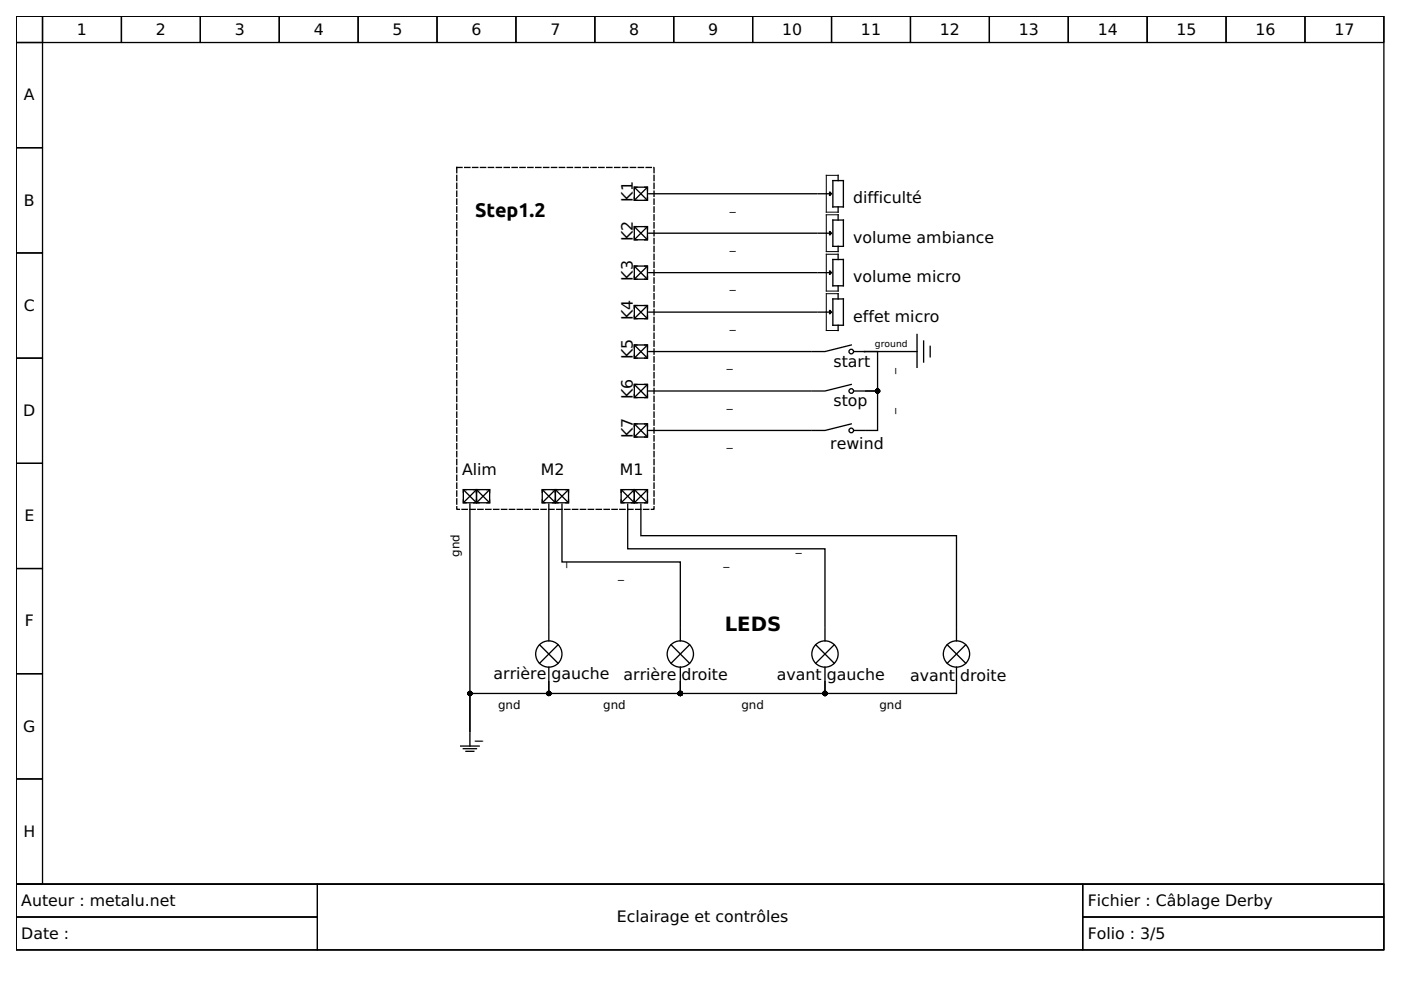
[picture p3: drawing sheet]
<svg xmlns="http://www.w3.org/2000/svg" width="297mm" height="210mm" viewBox="0 0 297 210" stroke-linecap="round" stroke-linejoin="round" font-family="sans-serif">
<g fill="none" stroke="#000" stroke-width=".28">
<path d="M3.4 3.4h290v184.1h-290zM3.4 3.4h5.6v5.6h-5.6zM3.4 9h5.6v22.3h-5.6zM9 3.4h16.7v5.6h-16.7zM25.7 3.4h16.8v5.6h-16.8zM42.5 3.4h16.7v5.6h-16.7zM59.2 3.4h16.7v5.6h-16.7zM75.9 3.4h16.8v5.6h-16.8zM92.7 3.4h16.7v5.6h-16.7zM109.4 3.4h16.7v5.6h-16.7zM126.1 3.4h16.7v5.6h-16.7zM142.8 3.4h16.8v5.6h-16.8z"/>
<path d="M159.6 3.4h16.7v5.6h-16.7zM176.3 3.4h16.7v5.6h-16.7zM193 3.4h16.8v5.6h-16.8zM209.8 3.4h16.7v5.6h-16.7zM226.5 3.4h16.7v5.6h-16.7zM243.2 3.4h16.8v5.6h-16.8zM260 3.4h16.7v5.6h-16.7zM276.7 3.4h16.7v5.6h-16.7zM3.4 31.3h5.6v22.3h-5.6zM134.5 39.7h2.8v2.8h-2.8zM134.6 39.8l2.6 2.6M135.1 39.7h-.6v.6"/>
<path d="M136.7 39.7h.6v.6M137.2 39.8l-2.6 2.6M176.6 38.3h2.2v5.6h-2.2zM177.7 37.2v1.1M3.4 53.6h5.6v22.3h-5.6zM134.5 48.1h2.8v2.7h-2.8zM134.5 56.4h2.8v2.8h-2.8zM134.5 50.2v.6h.6M134.5 41.9v.6h.6M134.5 58.6v.6h.6M134.6 48.1l2.6 2.6M134.6 56.5l2.6 2.6"/>
<path d="M135.1 48.1h-.6v.5M135.1 56.4h-.6v.6M136.7 48.1h.6v.5M136.7 56.4h.6v.6M137.2 48.1l-2.6 2.6M137.2 56.5l-2.6 2.6M137.3 50.2v.6h-.6M137.3 41.9v.6h-.6M137.3 58.6v.6h-.6M137.6 41.1h35.6M137.6 49.4h35.6M137.6 57.8h35.6"/>
<path d="M173.5 41.1h2.4M173.5 49.4h2.4M173.5 57.8h2.4M176.6 46.7h2.2v5.5h-2.2zM176.6 55h2.2v5.6h-2.2zM177.7 43.9v1.1M177.7 45.5v1.2M177.7 52.2v1.1M177.7 53.9v1.1M3.4 75.9h5.6v22.3h-5.6zM134.5 64.8h2.8v2.8h-2.8zM134.5 73.1h2.8v2.8h-2.8z"/>
<path d="M134.5 67v.6h.6M134.5 75.3v.6h.6M134.6 64.9l2.6 2.6M134.6 73.2l2.6 2.6M135.1 64.8h-.6v.6M135.1 73.1h-.6v.6M136.7 64.8h.6v.6M136.7 73.1h.6v.6M137.2 64.9l-2.6 2.6M137.2 73.2l-2.6 2.6M137.3 67v.6h-.6M137.3 75.3v.6h-.6"/>
<path d="M137.6 66.2h35.6M137.6 74.5h34.2M173.5 66.2h2.4M176.6 63.4h2.2v5.6h-2.2zM177.7 60.6v1.1M177.7 62.3v1.1M177.7 69v1.1M180.5 73.1l-5.6 1.4h-2.8M181.2 74.5h13.2M183.3 74.5h2.8v8.4h-2.5h2.5v8.4h-2.5M194.4 70.9v7M195.8 72.3v4.5"/>
<path d="M197.2 73.4v2.3M3.4 98.2h5.6v22.3h-5.6zM134.5 89.9h2.8v2.8h-2.8zM134.5 81.5h2.8v2.8h-2.8zM134.5 92.1v.6h.6M134.5 83.7v.6h.6M134.6 90l2.6 2.6M134.6 81.6l2.6 2.6M135.1 89.9h-.6v.6M135.1 81.5h-.6v.6M136.7 89.9h.6v.6M136.7 81.5h.6v.6"/>
<path d="M137.2 90l-2.6 2.6M137.2 81.6l-2.6 2.6M137.3 92.1v.6h-.6M137.3 83.7v.6h-.6M137.6 82.9h34.2M137.6 91.3h34.2M180.5 81.5l-5.6 1.4h-2.8M180.5 89.9l-5.6 1.4h-2.8M181.2 82.9h2.1M181.2 91.3h2.1M98.2 103.8h2.8v2.8h-2.8zM98.2 106v.6h.6"/>
<path d="M98.3 103.9l2.6 2.6M98.8 103.8h-.6v.6M99.6 106.9v48.2v-8.1h16.8v-2.5v2.5h27.8v-2.5v2.5h30.7v-2.5v2.5h27.9v-2.5M100.4 103.8h.6v.6v-.6h.6M100.4 106.6h.6v-.6v.6h.6M100.9 103.9l-2.6 2.6M101 103.8h2.8v2.8h-2.8zM101.1 103.9l2.6 2.6M103.2 103.8h.6v.6M103.7 103.9l-2.6 2.6M103.8 106v.6h-.6M115 103.8h2.8v2.8h-2.8z"/>
<path d="M115 106v.6h.6M115.1 103.9l2.6 2.6M115.6 103.8h-.6v.6M116.4 106.9v25.9M117.2 103.8h.6v.6v-.6h.5M117.2 106.6h.6v-.6v.6h.5M117.7 103.9l-2.6 2.6M117.8 103.8h2.7v2.8h-2.7zM117.9 103.9l2.5 2.6M119.1 106.9v12.2h25.1v13.7M120 103.8h.5v.6M120.4 103.9l-2.5 2.6"/>
<path d="M120.5 106v.6h-.5M131.7 103.8h2.8v2.8h-2.8zM131.7 106v.6h.6M131.8 103.9l2.6 2.6M132.3 103.8h-.6v.6M133.1 106.9v9.5h41.8v16.4M133.9 103.8h.6v.6v-.6h.6M133.9 106.6h.6v-.6v.6h.6M134.4 103.9l-2.6 2.6M134.5 103.8h2.8v2.8h-2.8zM134.6 103.9l2.6 2.6M135.9 106.9v6.7h66.9v19.2"/>
<path d="M136.7 103.8h.6v.6M137.2 103.9l-2.6 2.6M137.3 106v.6h-.6M3.4 120.5h5.6v22.3h-5.6zM114.4 136.7l3.9 3.9M116.4 133.1v2.8M118.3 136.7l-3.9 3.9M142.3 136.7l3.9 3.9M144.2 133.1v2.8M146.2 136.7l-3.9 3.9M173 136.7l3.9 3.9M174.9 133.1v2.8"/>
<path d="M176.9 136.7l-3.9 3.9M200.8 136.7l4 3.9M202.8 133.1v2.8M204.8 136.7l-4 3.9M3.4 142.8h5.6v22.4h-5.6zM97.7 158.2h3.9M98.2 158.7h2.8M98.8 159.3h1.7M99.6 155.4v2.8M116.4 141.5v2.7M144.2 141.5v2.7M174.9 141.5v2.7"/>
<path d="M202.8 141.5v2.7M3.4 165.2h5.6v22.3h-5.6zM3.4 187.5h290v13.9h-290z"/>
<circle cx="180.5" cy="74.5" r=".49"/>
<circle cx="180.5" cy="82.9" r=".49"/>
<circle cx="180.5" cy="91.3" r=".49"/>
<circle cx="116.4" cy="138.7" r="2.79"/>
<circle cx="144.2" cy="138.7" r="2.79"/>
<circle cx="174.9" cy="138.7" r="2.79"/>
<circle cx="202.8" cy="138.7" r="2.79"/>
</g>
<path d="M177.7 37.2h-2.5v7.8h2.5M177.7 45.5h-2.5v7.8h2.5M177.7 53.9h-2.5v7.8h2.5M177.7 62.3h-2.5v7.8h2.5M3.4 187.5h63.9v6.9h-63.9zM3.4 194.4h63.9v7h-63.9zM67.3 187.5h162.3v13.9h-162.3zM229.6 187.5h63.8v6.9h-63.8zM229.6 194.4h63.8v7h-63.8z" fill="none" stroke="#000" stroke-width=".21"/>
<path d="M96.8 35.5h41.9v72.5h-41.9z" fill="none" stroke="#000" stroke-width=".28" stroke-dasharray="1.1 .6"/>
<g fill="#000" stroke="#000" stroke-width=".28">
<path d="M175.9 40.7l.4 .4-.4 .4z" fill-rule="evenodd"/>
<path d="M175.9 49l.4 .4-.4 .5z" fill-rule="evenodd"/>
<path d="M175.9 57.4l.4 .4-.4 .4z" fill-rule="evenodd"/>
<path d="M175.9 65.8l.4 .4-.4 .4z" fill-rule="evenodd"/>
<circle cx="186.1" cy="82.9" r=".42"/>
<circle cx="99.6" cy="147" r=".42"/>
<circle cx="116.4" cy="147" r=".42"/>
<circle cx="144.2" cy="147" r=".42"/>
<circle cx="174.9" cy="147" r=".42"/>
</g>
<g font-size="4.2">
<text x="100.7" y="46.1">Step1.2</text>
<text x="153.7" y="133.7">LEDS</text>
</g>
<g font-size="3.3">
<text x="16.3" y="7.3">1</text>
<text x="33" y="7.3">2</text>
<text x="49.8" y="7.3">3</text>
<text x="66.5" y="7.3">4</text>
<text x="83.2" y="7.3">5</text>
<text x="100" y="7.3">6</text>
<text x="116.7" y="7.3">7</text>
<text x="133.4" y="7.3">8</text>
<text x="150.1" y="7.3">9</text>
<text x="165.8" y="7.3">10</text>
<text x="182.5" y="7.3">11</text>
<text x="199.3" y="7.3">12</text>
<text x="216" y="7.3">13</text>
<text x="232.7" y="7.3">14</text>
<text x="249.5" y="7.3">15</text>
<text x="266.2" y="7.3">16</text>
<text x="282.9" y="7.3">17</text>
<text x="5.1" y="21.3">A</text>
<text x="5.1" y="43.6">B</text>
<text x="134.2" y="42.8" transform="rotate(-90 134.2 42.8)">K1</text>
<text x="180.9" y="43.1">difficulté</text>
<text x="134.2" y="51.1" transform="rotate(-90 134.2 51.1)">K2</text>
<text x="180.9" y="51.5">volume ambiance</text>
<text x="134.2" y="59.5" transform="rotate(-90 134.2 59.5)">K3</text>
<text x="180.9" y="59.9">volume micro</text>
<text x="5.1" y="65.9">C</text>
<text x="134.2" y="67.8" transform="rotate(-90 134.2 67.8)">K4</text>
<text x="180.9" y="68.2">effet micro</text>
<text x="134.2" y="76.2" transform="rotate(-90 134.2 76.2)">K5</text>
<text x="176.7" y="77.7">start</text>
<text x="4.9" y="88.2">D</text>
<text x="134.2" y="84.6" transform="rotate(-90 134.2 84.6)">K6</text>
<text x="176.7" y="86.1">stop</text>
<text x="134.2" y="92.9" transform="rotate(-90 134.2 92.9)">K7</text>
<text x="176" y="95.2">rewind</text>
<text x="98" y="100.7">Alim</text>
<text x="114.7" y="100.7">M2</text>
<text x="131.4" y="100.7">M1</text>
<text x="5.2" y="110.5">E</text>
<text x="5.3" y="132.8">F</text>
<text x="104.7" y="143.9">arrière</text>
<text x="116.9" y="143.9">gauche</text>
<text x="132.2" y="144.1">arrière</text>
<text x="144.5" y="144.1">droite</text>
<text x="164.7" y="144.1">avant</text>
<text x="175.3" y="144.1">gauche</text>
<text x="193" y="144.5">avant droite</text>
<text x="4.9" y="155.1">G</text>
<text x="100.7" y="156.5">_</text>
<text x="5" y="177.4">H</text>
<text x="4.5" y="192.1">Auteur : metalu.net</text>
<text x="130.8" y="195.5">Eclairage et contrôles</text>
<text x="230.6" y="192.1">Fichier : Câblage Derby</text>
<text x="4.5" y="199">Date :</text>
<text x="230.6" y="199">Folio : 3/5</text>
</g>
<g font-size="2.5">
<text x="154.8" y="44.4">_</text>
<text x="154.8" y="52.8">_</text>
<text x="154.8" y="61.2">_</text>
<text x="154.8" y="69.5">_</text>
<text x="154.1" y="77.9">_</text>
<text x="189.4" y="79.3" transform="rotate(-90 189.4 79.3)">_</text>
<text x="154.1" y="86.2">_</text>
<text x="189.4" y="87.7" transform="rotate(-90 189.4 87.7)">_</text>
<text x="154.1" y="94.6">_</text>
<text x="97.4" y="118" transform="rotate(-90 97.4 118)">gnd</text>
<text x="153.4" y="119.7">_</text>
<text x="168.7" y="116.9">_</text>
<text x="119.7" y="120.5" transform="rotate(-90 119.7 120.5)">_</text>
<text x="131.1" y="122.5">_</text>
<text x="105.6" y="150.4">gnd</text>
<text x="127.9" y="150.4">gnd</text>
<text x="157.2" y="150.4">gnd</text>
<text x="186.5" y="150.4">gnd</text>
</g>
<text font-size="2" x="185.5" y="73.6">ground</text>
</svg>
